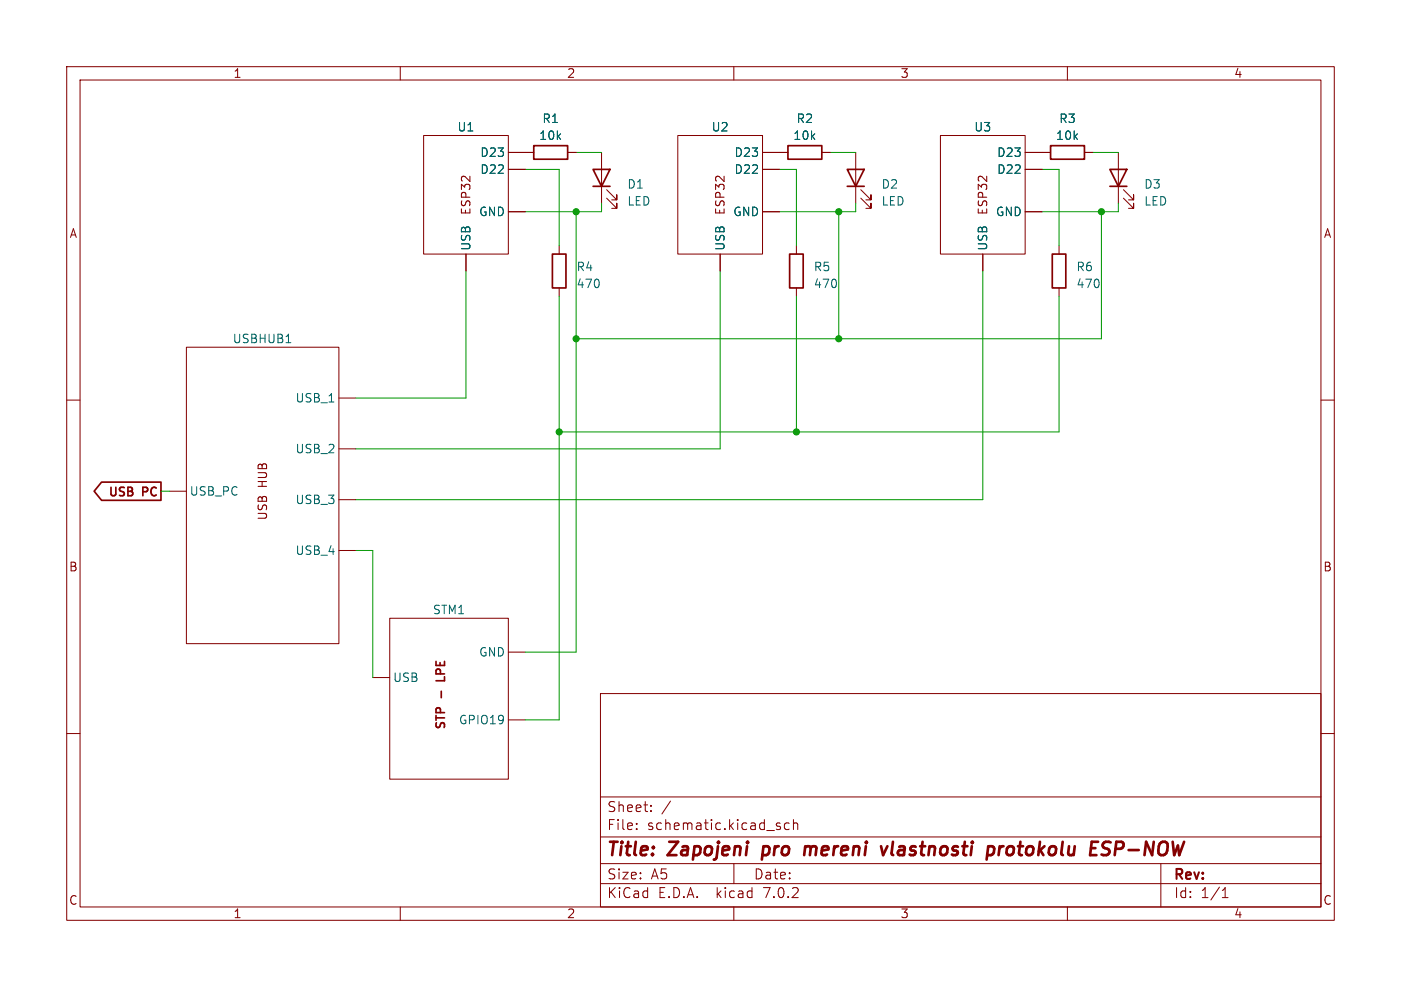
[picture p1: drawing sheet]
<svg xmlns="http://www.w3.org/2000/svg" width="210mm" height="148mm" viewBox="0 0 210 148" stroke-linecap="round" stroke-linejoin="round" font-family="sans-serif">
<g fill="none" stroke="#840000" stroke-width=".15">
<path d="M10 10h190v128h-190zM12 12h186v124h-186zM60 10v2M110 10v2M160 10v2M63.5 20.3h12.7v17.8h-12.7zM69.8 38.1v2.5M76.2 25.4h2.5M76.2 22.9h3.8M76.2 31.8h2.5M83.8 36.8v1.3M85.1 22.9h1.3"/>
<path d="M90.2 22.9v7.6M90.9 29.7l1.6 1.5v-.7v.7h-.8M90.9 28.4l1.6 1.6v-.8v.8h-.8M101.6 20.3h12.7v17.8h-12.7zM107.9 38.1v2.5M114.3 25.4h2.5M114.3 22.9h3.8M114.3 31.8h2.5M119.4 36.8v1.3M123.2 22.9h1.3M128.3 22.9v7.6M129 29.7l1.6 1.5v-.7v.7h-.8"/>
<path d="M129 28.4l1.6 1.6v-.8v.8h-.8M141 20.3h12.7v17.8h-12.7zM147.3 38.1v2.5M153.7 25.4h2.5M153.7 22.9h3.8M153.7 31.8h2.5M158.7 36.8v1.3M162.6 22.9h1.2M167.6 22.9v7.6M168.4 29.7l1.5 1.5v-.7v.7h-.7M168.4 28.4l1.5 1.6v-.8v.8h-.7M10 60h2"/>
<path d="M27.9 52.1h22.9v44.4h-22.9zM50.8 59.7h2.5M83.8 43.2v1.3M119.4 43.2v1.3M158.7 43.2v1.3M198 60h2M25.4 73.7h2.5M50.8 67.3h2.5M50.8 74.9h2.5M50.8 82.6h2.5M58.4 92.7h17.8v24.1h-17.8zM76.2 97.8h2.5"/>
<path d="M10 110h2M55.9 101.6h2.5M76.2 108h2.5M90 104h108v32h-108zM90 119.5h108M198 110h2M60 136v2M90 132.5h108M90 129.5h108M90 125.5h108M95.4 124.3v.1M95.4 123.5v.1"/>
<path d="M97.6 121.6v.1M97.6 120.8v.1M110 136v2M110 129.5v3M116.8 123.9l.2 .2-.2 .3M116.8 123.4l.1 .1M118.3 123.5l-.4-.1-.3 .3v.4l.1 .2h.6M118.9 123.5a.37 .37 0 0 1 .7 .1v.8M118.9 122.9v1.5M160 136v2M174 129.5v6.5M183.2 134.6h.9"/>
<path d="M183.2 133.5l.4-.4v1.5"/>
</g>
<path d="M120.7 126.9l-.2 1.3M121.3 126.9h-.3l-.3 .2M132.1 126.9l.3 1.3 .6-1.3M148.1 127l.2-.1 .6 .1 .1 .3v.6a.66 .66 0 0 1-.8 .3M163.6 126.2h1M165.1 128.1l.8 .1M166.2 126.2h-.5a.49 .49 0 0 0-.4 .5 .49 .49 0 0 0 .3 .5l.4 .1" fill="none" stroke="#840000" stroke-width=".4"/>
<g fill="none" stroke="#840000" stroke-width=".25">
<path d="M80 21.8h5.1v2.1h-5.1zM82.8 38.1h2v5.1h-2zM88.9 25.4h2.5l-1.2 2.5zM88.9 27.9h2.5M118.1 21.8h5.1v2.1h-5.1zM118.4 38.1h2v5.1h-2zM127 25.4h2.5l-1.2 2.5zM127 27.9h2.5M157.5 21.8h5.1v2.1h-5.1zM157.7 38.1h2.1v5.1h-2.1zM166.4 25.4h2.5l-1.3 2.5zM166.4 27.9h2.5"/>
<path d="M15.2 72.3h8.9v2.7h-8.9l-1.1-1.3zM66.1 103.7v.9"/>
</g>
<path d="M42.9 51.4h.7" fill="none" stroke="#006464" stroke-width=".15"/>
<g fill="none" stroke="#009600" stroke-width=".15">
<path d="M78.7 25.4h5.1v11.4M86.4 22.9h3.8M86.4 31.8v66h-7.7M90.2 30.5v1.3h-11.5M116.8 25.4h2.6v11.4M124.5 22.9h3.8M125.7 31.8v19M128.3 30.5v1.3h-11.5M156.2 25.4h2.5v11.4M163.8 22.9h3.8M165.1 31.8v19h-78.7M167.6 30.5v1.3h-11.4"/>
<path d="M69.8 40.6v19.1h-16.5M83.8 44.5v63.5h-5.1M107.9 40.6v26.7h-54.6M119.4 44.5v20.3M147.3 40.6v34.3h-94M158.7 44.5v20.3h-74.9M24.1 73.7h1.3M53.3 82.6h2.6v19"/>
</g>
<g fill="#009600" stroke="#009600" stroke-width=".15">
<circle cx="125.7" cy="50.8" r=".46"/>
<circle cx="165.1" cy="31.8" r=".46"/>
<circle cx="125.7" cy="31.8" r=".46"/>
<circle cx="86.4" cy="50.8" r=".46"/>
<circle cx="83.8" cy="64.8" r=".46"/>
<circle cx="86.4" cy="31.8" r=".46"/>
<circle cx="119.4" cy="64.8" r=".46"/>
</g>
<g font-size="2.8" fill="#840000">
<text x="91" y="128.8">Title:</text>
<text x="100.4" y="128.8">Zapojeni</text>
<text x="115" y="128.8">pro</text>
<text x="121.9" y="128.8">mereni</text>
<text x="134" y="128.8">vlastnosti</text>
<text x="150.5" y="128.8">protokolu</text>
<text x="166.5" y="128.8">ESP-NOW</text>
</g>
<g font-size="2.1" fill="#840000">
<text x="91" y="124.6">File:</text>
<text x="91" y="121.9">Sheet:</text>
<text x="97" y="124.6">schematic.kicad_sch</text>
<text x="99.2" y="121.9">/</text>
<text x="91" y="134.8">KiCad</text>
<text x="91" y="132">Size:</text>
<text x="97.6" y="132">A5</text>
<text x="98.7" y="134.8">E.D.A.</text>
<text x="107.4" y="134.8">kicad</text>
<text x="113" y="132">Date:</text>
<text x="114.5" y="134.8">7.0.2</text>
<text x="176" y="132.2">Rev:</text>
<text x="176" y="134.8">Id:</text>
<text x="180" y="134.8">1/1</text>
</g>
<g font-size="1.8" fill="#840000">
<text x="35" y="11.8">1</text>
<text x="85" y="11.8">2</text>
<text x="135" y="11.8">3</text>
<text x="185" y="11.8">4</text>
<text x="10.4" y="35.8">A</text>
<text x="70.7" y="32.3" transform="rotate(-90 70.7 32.3)">ESP32</text>
<text x="108.8" y="32.3" transform="rotate(-90 108.8 32.3)">ESP32</text>
<text x="148.2" y="32.3" transform="rotate(-90 148.2 32.3)">ESP32</text>
<text x="198.4" y="35.8">A</text>
<text x="16" y="74.7">USB</text>
<text x="21.1" y="74.7">PC</text>
<text x="40.2" y="73.2" transform="rotate(-90 40.2 73.2)">HUB</text>
<text x="40.2" y="78.1" transform="rotate(-90 40.2 78.1)">USB</text>
<text x="10.3" y="85.8">B</text>
<text x="198.3" y="85.8">B</text>
<text x="67" y="102.4" transform="rotate(-90 67 102.4)">LPE</text>
<text x="67" y="110.1" transform="rotate(-90 67 110.1)">STP</text>
<text x="10.3" y="135.8">C</text>
<text x="35" y="137.8">1</text>
<text x="85" y="137.8">2</text>
<text x="135" y="137.8">3</text>
<text x="185" y="137.8">4</text>
<text x="198.3" y="135.8">C</text>
</g>
<g font-size="1.8" fill="#006464">
<text x="68.5" y="19.9">U1</text>
<text x="71.9" y="23.7">D23</text>
<text x="80.8" y="21.1">10k</text>
<text x="81.2" y="18.6">R1</text>
<text x="106.6" y="19.9">U2</text>
<text x="110" y="23.7">D23</text>
<text x="118.9" y="21.1">10k</text>
<text x="119.3" y="18.6">R2</text>
<text x="146" y="19.9">U3</text>
<text x="149.3" y="23.7">D23</text>
<text x="158.2" y="21.1">10k</text>
<text x="158.7" y="18.6">R3</text>
<text x="71.9" y="26.2">D22</text>
<text x="94" y="28.4">D1</text>
<text x="110" y="26.2">D22</text>
<text x="132.1" y="28.4">D2</text>
<text x="149.3" y="26.2">D22</text>
<text x="171.5" y="28.4">D3</text>
<text x="71.7" y="32.6">GND</text>
<text x="94" y="31">LED</text>
<text x="109.8" y="32.6">GND</text>
<text x="132.1" y="31">LED</text>
<text x="149.2" y="32.6">GND</text>
<text x="171.5" y="31">LED</text>
<text x="70.7" y="37.6" transform="rotate(-90 70.7 37.6)">USB</text>
<text x="86.4" y="40.8">R4</text>
<text x="108.8" y="37.6" transform="rotate(-90 108.8 37.6)">USB</text>
<text x="121.9" y="40.8">R5</text>
<text x="148.1" y="37.6" transform="rotate(-90 148.1 37.6)">USB</text>
<text x="161.3" y="40.8">R6</text>
<text x="86.4" y="43.4">470</text>
<text x="121.9" y="43.4">470</text>
<text x="161.3" y="43.4">470</text>
<text x="34.8" y="51.6">USBHUB1</text>
<text x="44.2" y="60.5">USB_1</text>
<text x="44.2" y="68.1">USB_2</text>
<text x="28.4" y="74.5">USB_PC</text>
<text x="44.2" y="75.8">USB_3</text>
<text x="44.2" y="83.4">USB_4</text>
<text x="64.8" y="92.3">STM1</text>
<text x="71.7" y="98.6">GND</text>
<text x="58.9" y="102.4">USB</text>
<text x="68.7" y="108.8">GPIO19</text>
</g>
</svg>
